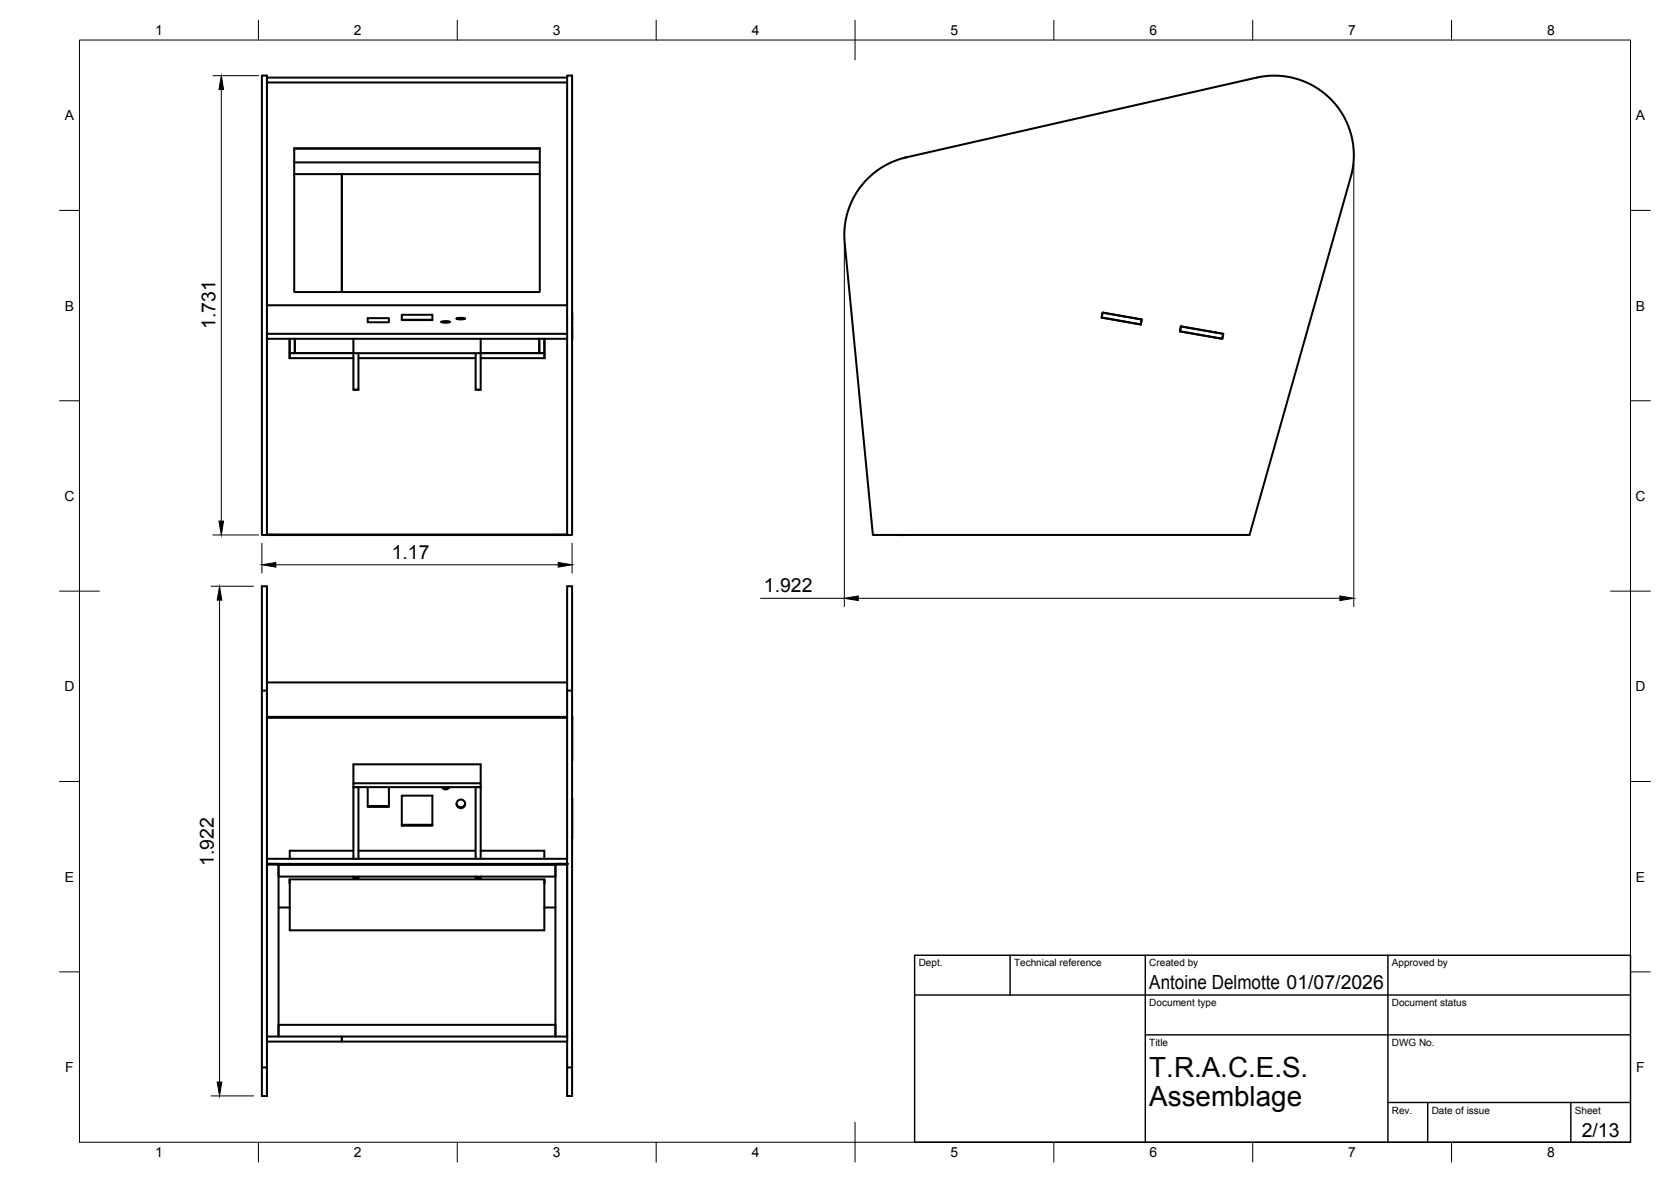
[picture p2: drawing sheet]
<svg xmlns="http://www.w3.org/2000/svg" width="420mm" height="297mm" viewBox="0 0 420 297" stroke-linecap="round" stroke-linejoin="round" font-family="sans-serif">
<!-- layer: Visible -->
<g fill="none" stroke="#000" stroke-width=".51">
<path d="M65.8 19h1.3v115.4h-1.3zM67.1 19.5h75.5M142.6 19h1.2v115.4h-1.2zM67.1 20.7h75.5M74 37.3h61.7v36.1h-61.7zM74 37.4h61.7M227.9 39.5l-.9 .3M74 43.8h61.7M74 40.8h61.7M86 43.8v29.6M217.7 45.3l1.9-1.7 2.4-1.7 3-1.5 2.2-.7 89.7-20.4 4.3-.3 2.6 .3 2.5 .6 2.5 1 1.9 1 3.6 2.7 1.8 2.1 1.2 1.6 1.3 2.3 .9 2.3 .6 2.6 .3 2.8-.3 4.3-25.9 91.8h-94.7l-7.2-74.7 .2-3.7 1.1-3.9 1.8-3.8zM67.1 76.7h75.5"/>
<path d="M92.5 80h5.3v1h-5.3zM101 79.1h7.7v1.3h-7.7zM143.8 78.5l.1 1.8M277.2 78.6l9.9 1.7-.2 1.2-9.9-1.7zM67.1 85.1h75.5M67.1 83.9h75.5M72.8 85.1v4.9h16.1M72.9 85.1v3.6h1.2v-3.6v3.6M88.9 85.1v3.7h32v-3.7M88.9 97.9h1.2M90.1 88.8v9.1h-1.2v-9.1l-16-.1v1.3M90.1 90h29.5"/>
<path d="M101 80.4h7.7M103.2 80.4h.1M106.5 80.4h.1M111 80.9a3.1 3.1 0 0 1 2.2 0 3.1 3.1 0 0 1-2.2 0zM114.8 80.1a3.1 3.1 0 0 1 2.2 0 3.1 3.1 0 0 1-2.2 0zM119.6 88.8v9.1h1.3v-9.1l16-.1v1.3M119.6 97.9h1.3M136.9 85.1v3.6h-1.3v-3.6v3.6M136.9 85.1v4.9h-16M143.8 80.3v1.2M143.8 82v1.9M143.9 83.9l-.1 1.2"/>
<path d="M296.9 82l10.7 1.9-.3 1.2-10.6-1.8zM67.1 134.4l75.5 .1zM67.1 134.3h75.5M86 134.4v.1M226 134.4l1.2 .1M227.2 134.4v.1M65.8 147.3h1.3v26.3h-1.3zM142.6 147.3h1.2v26.3h-1.2zM65.8 173.6v94.7h1.3v7.1h-1.3v-7.1M67.1 173.6v86.9M67.1 171.5h75.5M142.6 173.6v86.9"/>
<path d="M143.8 173.6v94.7M67.1 180.4h75.5M67.1 180.2h75.5M88.9 196.8h32v1h-32zM88.9 196.8v-4.7h32v4.7M92.5 197.8v5h5.3v-5M101 199.9h7.7v7.6h-7.7zM111.1 197.8a1.09 1.09 0 0 0 1.9 0M111.3 197.8l.8 .3 .8-.3M143.8 180.2v.2M143.9 180.4l-.1 10.6M67.1 217.1h2.9v.1h-2.9z"/>
<path d="M67.1 217.1h75.5M67.1 215.8h75.5M70 217.3h69.7v3h-69.7zM88.9 215.8v-18h1.2v18M88.9 213.8h-16v2M90.1 213.8h29.5M92.5 202.6h5.3M101 207.3h7.7M114.8 201.9a1.09 1.09 0 0 0 1.1 1 1.09 1.09 0 0 0 1.1-1M119.6 215.8v-18h1.3v18M120.9 213.8h16v2M139.7 217.1h2.9v.1h-2.9z"/>
<path d="M143.8 200.6v.3M143.9 200.9l-.1 9.8M70 228.1h2.9M72.9 222l-.1-1h64.1v1M72.9 221v12.8h64v-12.8M88.9 220.3v.4h1.2v-.4M88.9 220.7h1.2M119.6 220.3v.4h1.3v-.4M119.6 220.7h1.3M136.9 228.1h2.8M67.1 260.5v-43.3h2.9v43.3v-3h69.7v3v-43.3h2.9v43.3M67.1 260.5h18.9v1.3h-18.9"/>
<path d="M67.1 260.5v7.8M86 260.5h56.6v1.3h-56.6zM142.6 261.8v6.5h1.2v7.1h-1.2v-7.1"/>
<circle cx="115.9" cy="202" r="1.09"/>
</g>
<g fill="#000">
<circle cx="67.1" cy="134.4" r=".25"/>
<circle cx="142.6" cy="134.4" r=".25"/>
<circle cx="270.6" cy="134.4" r=".25"/>
<circle cx="67.1" cy="217.1" r=".25"/>
<circle cx="142.6" cy="217.1" r=".25"/>
</g>
<!-- layer: BORDER -->
<g fill="none" stroke="#000" stroke-width=".25">
<path d="M20 10.1h390v276.9h-390zM65 5.1v5M115 5.1v5M165 5.1v5M215 5.1v10M265 5.1v5M315 5.1v5M365 5.1v5M15 52.9h5M410 52.9h5M15 100.7h5M410 100.7h5"/>
<path d="M15 148.6h10M405 148.6h10M15 196.4h5M410 196.4h5M15 244.2h5M410 244.2h5M65 287v5M115 287v5M165 287v5M215 282.1v9.9M265 287v5M315 287v5"/>
<path d="M365 287v5"/>
</g>
<!-- layer: TITLEBLOCK -->
<path d="M230 240.1h180v46.9h-180zM230 250h180M254 240.1v9.9M288 240.1v46.9M349 240.1v46.9M288 260.1h122M349 277.1h61M359 277.1v9.9M395 277.1v9.9" fill="none" stroke="#000" stroke-width=".36"/>
<!-- layer: FD_Dimensions -->
<g fill="none" stroke="#000" stroke-width=".25">
<path d="M53.5 19h11.5M55.6 22.5v108.4M340.4 41.1v111.3M212.3 61.2v91.2M53.5 134.4h11.5M65.8 136.5v7.5M143.8 136.5v7.5M53.1 147.3h10.7M55.2 150.8v121.1M69.4 141.9h71M191.2 150.4h21.1M215.8 150.4h121.1"/>
<path d="M53.1 275.4h10.7"/>
</g>
<path d="M55.6 19l.6 3.5h-1.1zM55.1 130.9h1.1l-.6 3.5zM55.2 147.3l.6 3.5h-1.2zM65.8 141.9l3.6-.5v1.1zM140.4 141.4l3.4 .5-3.4 .6zM212.3 150.4l3.5-.6v1.1zM336.9 149.8l3.5 .6-3.5 .5zM54.6 271.9h1.2l-.6 3.5z" fill="#000" stroke="#000" stroke-width=".25"/>
<g font-size="7">
<text x="289" y="270.6">T.R.A.C.E.S.</text>
<text x="289" y="278.1">Assemblage</text>
</g>
<g font-size="4.9">
<text x="54.2" y="82.7" transform="rotate(-90 54.2 82.7)">1.731</text>
<text x="98.5" y="140.5">1.17</text>
<text x="192.1" y="148.9">1.922</text>
<text x="53.7" y="217.6" transform="rotate(-90 53.7 217.6)">1.922</text>
<text x="289" y="248.5">Antoine Delmotte 01/07/2026</text>
<text x="397.7" y="285.7">2/13</text>
</g>
<g font-size="3.5">
<text x="39" y="8.8">1</text>
<text x="89" y="8.8">2</text>
<text x="139" y="8.8">3</text>
<text x="189" y="8.8">4</text>
<text x="239" y="8.8">5</text>
<text x="289" y="8.8">6</text>
<text x="339" y="8.8">7</text>
<text x="389" y="8.8">8</text>
<text x="16.3" y="30.2">A</text>
<text x="411.3" y="30.2">A</text>
<text x="16.3" y="78">B</text>
<text x="411.3" y="78">B</text>
<text x="16.2" y="125.9">C</text>
<text x="411.2" y="125.9">C</text>
<text x="16.2" y="173.7">D</text>
<text x="411.2" y="173.7">D</text>
<text x="16.3" y="221.6">E</text>
<text x="411.3" y="221.6">E</text>
<text x="16.4" y="269.4">F</text>
<text x="411.4" y="269.4">F</text>
<text x="39" y="290.8">1</text>
<text x="89" y="290.8">2</text>
<text x="139" y="290.8">3</text>
<text x="189" y="290.8">4</text>
<text x="239" y="290.8">5</text>
<text x="289" y="290.8">6</text>
<text x="339" y="290.8">7</text>
<text x="389" y="290.8">8</text>
</g>
<g font-size="2.5">
<text x="231" y="242.9">Dept.</text>
<text x="255" y="242.9">Technical reference</text>
<text x="289" y="242.9">Created by</text>
<text x="350" y="242.9">Approved by</text>
<text x="289" y="252.8">Document type</text>
<text x="350" y="252.8">Document status</text>
<text x="289" y="262.9">Title</text>
<text x="350" y="262.9">DWG No.</text>
<text x="350" y="279.9">Rev.</text>
<text x="360" y="279.9">Date of issue</text>
<text x="396" y="279.9">Sheet</text>
</g>
</svg>
